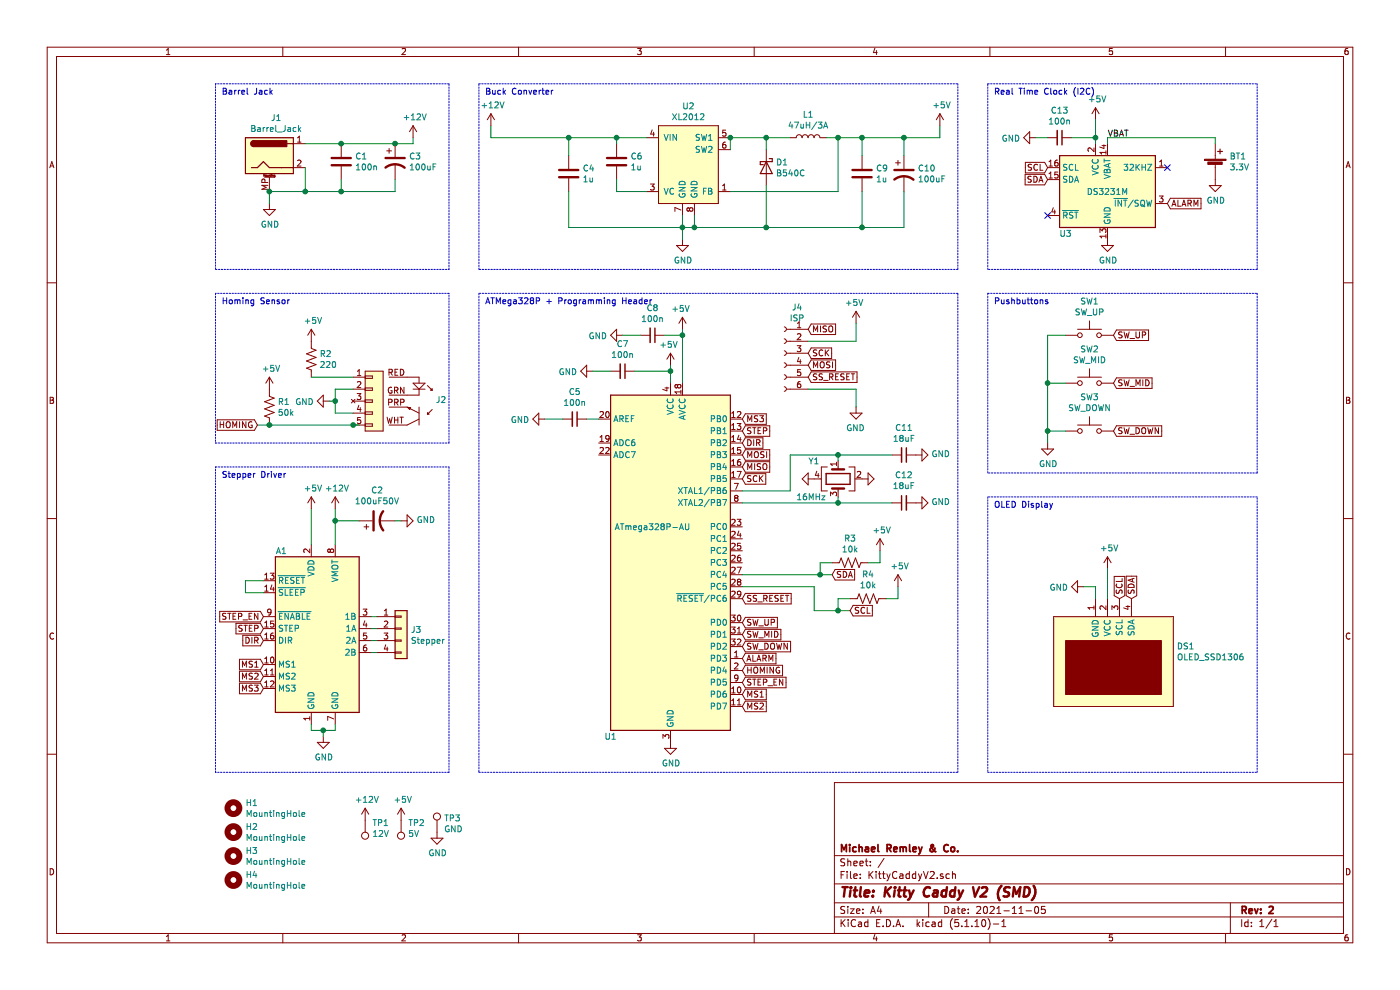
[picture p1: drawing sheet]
EESchema Schematic File Version 4
EELAYER 30 0
EELAYER END
$Descr A4 11693 8268
encoding utf-8
Sheet 1 1
Title "Kitty Caddy V2 (SMD)"
Date "2021-11-05"
Rev "2"
Comp "Michael Remley & Co."
Comment1 ""
Comment2 ""
Comment3 ""
Comment4 ""
$EndDescr
$Comp
L MCU_Microchip_ATmega:ATmega328P-AU U1
U 1 1
P 5600 4700
F 0 "U1" H 5100 3250 50  0000 C CNN
F 1 "ATmega328P-AU" H 5450 5000 50  0000 C CNN
F 2 "Package_QFP:TQFP-32_7x7mm_P0.8mm" H 5600 4700 50  0001 C CIN
F 3 "http://ww1.microchip.com/downloads/en/DeviceDoc/ATmega328_P%20AVR%20MCU%20with%20picoPower%20Technology%20Data%20Sheet%2040001984A.pdf" H 5600 4700 50  0001 C CNN
F 4 "C14877" H 5600 4700 50  0001 C CNN "Vendor"
	1    5600 4700
	1    0    0    -1  
$EndComp
$Comp
L Timer_RTC:DS3231M U3
U 1 1
P 9250 1600
F 0 "U3" H 8900 1250 50  0000 C CNN
F 1 "DS3231M" H 9250 1600 50  0000 C CNN
F 2 "Package_SO:SOIC-16W_7.5x10.3mm_P1.27mm" H 9250 1000 50  0001 C CNN
F 3 "http://datasheets.maximintegrated.com/en/ds/DS3231.pdf" H 9520 1650 50  0001 C CNN
F 4 "C37663" H 9250 1600 50  0001 C CNN "Vendor"
	1    9250 1600
	1    0    0    -1  
$EndComp
$Comp
L KittyCaddyLib:XL2012 U2
U 1 1
P 5750 1400
F 0 "U2" H 5750 1915 50  0000 C CNN
F 1 "XL2012" H 5750 1824 50  0000 C CNN
F 2 "Package_SO:SOIC-8_3.9x4.9mm_P1.27mm" H 5800 1400 50  0001 C CNN
F 3 "" H 5800 1400 50  0001 C CNN
F 4 "C73338" H 5750 1400 50  0001 C CNN "Vendor"
	1    5750 1400
	1    0    0    -1  
$EndComp
$Comp
L Device:L L1
U 1 1
P 6750 1150
F 0 "L1" V 6940 1150 50  0000 C CNN
F 1 "47uH/3A" V 6849 1150 50  0000 C CNN
F 2 "@KittyCaddyLib:Inductor_Panasonic_12mm_x_11mm" H 6750 1150 50  0001 C CNN
F 3 "~" H 6750 1150 50  0001 C CNN
	1    6750 1150
	0    -1   -1   0   
$EndComp
$Comp
L Device:D_Schottky D1
U 1 1
P 6400 1400
F 0 "D1" V 6354 1480 50  0000 L CNN
F 1 "B540C" V 6445 1480 50  0000 L CNN
F 2 "Diode_SMD:D_2010_5025Metric_Castellated" H 6400 1400 50  0001 C CNN
F 3 "~" H 6400 1400 50  0001 C CNN
F 4 "C22452" V 6400 1400 50  0001 C CNN "Vendor"
	1    6400 1400
	0    1    1    0   
$EndComp
$Comp
L Device:CP1 C10
U 1 1
P 7550 1450
F 0 "C10" H 7665 1496 50  0000 L CNN
F 1 "100uF" H 7665 1405 50  0000 L CNN
F 2 "Capacitor_THT:CP_Radial_D8.0mm_P3.50mm" H 7550 1450 50  0001 C CNN
F 3 "~" H 7550 1450 50  0001 C CNN
	1    7550 1450
	1    0    0    -1  
$EndComp
$Comp
L Device:C C4
U 1 1
P 4750 1450
F 0 "C4" H 4865 1496 50  0000 L CNN
F 1 "1u" H 4865 1405 50  0000 L CNN
F 2 "Capacitor_SMD:C_0805_2012Metric" H 4788 1300 50  0001 C CNN
F 3 "~" H 4750 1450 50  0001 C CNN
F 4 "C28323" H 4750 1450 50  0001 C CNN "Vendor"
	1    4750 1450
	1    0    0    -1  
$EndComp
$Comp
L Device:C C6
U 1 1
P 5150 1350
F 0 "C6" H 5265 1396 50  0000 L CNN
F 1 "1u" H 5265 1305 50  0000 L CNN
F 2 "Capacitor_SMD:C_0805_2012Metric" H 5188 1200 50  0001 C CNN
F 3 "~" H 5150 1350 50  0001 C CNN
F 4 "C28323" H 5150 1350 50  0001 C CNN "Vendor"
	1    5150 1350
	1    0    0    -1  
$EndComp
$Comp
L Device:C C9
U 1 1
P 7200 1450
F 0 "C9" H 7315 1496 50  0000 L CNN
F 1 "1u" H 7315 1405 50  0000 L CNN
F 2 "Capacitor_SMD:C_0805_2012Metric" H 7238 1300 50  0001 C CNN
F 3 "~" H 7200 1450 50  0001 C CNN
F 4 "C28323" H 7200 1450 50  0001 C CNN "Vendor"
	1    7200 1450
	1    0    0    -1  
$EndComp
$Comp
L Device:C_Small C12
U 1 1
P 7550 4200
F 0 "C12" V 7779 4200 50  0000 C CNN
F 1 "18uF" V 7688 4200 50  0000 C CNN
F 2 "Capacitor_SMD:C_0805_2012Metric" H 7550 4200 50  0001 C CNN
F 3 "~" H 7550 4200 50  0001 C CNN
F 4 "C1797" V 7550 4200 50  0001 C CNN "Vendor"
	1    7550 4200
	0    -1   -1   0   
$EndComp
$Comp
L Device:C_Small C11
U 1 1
P 7550 3800
F 0 "C11" V 7321 3800 50  0000 C CNN
F 1 "18uF" V 7412 3800 50  0000 C CNN
F 2 "Capacitor_SMD:C_0805_2012Metric" H 7550 3800 50  0001 C CNN
F 3 "~" H 7550 3800 50  0001 C CNN
F 4 "C1797" V 7550 3800 50  0001 C CNN "Vendor"
	1    7550 3800
	0    1    1    0   
$EndComp
$Comp
L Device:C_Small C13
U 1 1
P 8850 1150
F 0 "C13" V 8621 1150 50  0000 C CNN
F 1 "100n" V 8712 1150 50  0000 C CNN
F 2 "Capacitor_SMD:C_0805_2012Metric" H 8850 1150 50  0001 C CNN
F 3 "~" H 8850 1150 50  0001 C CNN
F 4 "C49678" V 8850 1150 50  0001 C CNN "Vendor"
	1    8850 1150
	0    1    1    0   
$EndComp
$Comp
L KittyCaddyLib:OPB740_Reflective_Object_Sensor J2
U 1 1
P 3200 3350
F 0 "J2" H 3638 3362 50  0000 L CNN
F 1 "OPB740_Reflective_Object_Sensor" H 3150 3050 50  0001 C CNN
F 2 "Connector_Molex:Molex_KK-254_AE-6410-05A_1x05_P2.54mm_Vertical" H 4200 3500 50  0001 C CNN
F 3 "" H 4200 3500 50  0001 C CNN
	1    3200 3350
	1    0    0    -1  
$EndComp
$Comp
L KittyCaddyLib:OLED_SSD1306 DS1
U 1 1
P 9300 5500
F 0 "DS1" H 9828 5604 50  0000 L CNN
F 1 "OLED_SSD1306" H 9828 5513 50  0000 L CNN
F 2 "@KittyCaddyLib:SSD1306" H 9300 5050 50  0001 C CNN
F 3 "~" H 11200 6000 50  0001 C CNN
	1    9300 5500
	1    0    0    -1  
$EndComp
$Comp
L Device:R_US R1
U 1 1
P 2250 3400
F 0 "R1" H 2318 3446 50  0000 L CNN
F 1 "50k" H 2318 3355 50  0000 L CNN
F 2 "Resistor_SMD:R_0805_2012Metric" V 2290 3390 50  0001 C CNN
F 3 "~" H 2250 3400 50  0001 C CNN
F 4 "C17713" H 2250 3400 50  0001 C CNN "Vendor"
	1    2250 3400
	1    0    0    -1  
$EndComp
$Comp
L Device:R_US R2
U 1 1
P 2600 3000
F 0 "R2" H 2668 3046 50  0000 L CNN
F 1 "220" H 2668 2955 50  0000 L CNN
F 2 "Resistor_SMD:R_0805_2012Metric" V 2640 2990 50  0001 C CNN
F 3 "~" H 2600 3000 50  0001 C CNN
F 4 "C17557" H 2600 3000 50  0001 C CNN "Vendor"
	1    2600 3000
	1    0    0    -1  
$EndComp
$Comp
L Device:Battery_Cell BT1
U 1 1
P 10150 1400
F 0 "BT1" H 10268 1496 50  0000 L CNN
F 1 "3.3V" H 10268 1405 50  0000 L CNN
F 2 "@KittyCaddyLib:Keystone_2997_LR44_Holder_THT" V 10150 1460 50  0001 C CNN
F 3 "~" V 10150 1460 50  0001 C CNN
	1    10150 1400
	1    0    0    -1  
$EndComp
$Comp
L Device:CP1 C2
U 1 1
P 3150 4350
F 0 "C2" V 3402 4350 50  0000 C CNN
F 1 "100uF50V" V 3311 4350 50  0000 C CNN
F 2 "Capacitor_THT:CP_Radial_D8.0mm_P3.50mm" H 3150 4350 50  0001 C CNN
F 3 "~" H 3150 4350 50  0001 C CNN
	1    3150 4350
	0    -1   -1   0   
$EndComp
$Comp
L Driver_Motor:Pololu_Breakout_A4988 A1
U 1 1
P 2600 5250
F 0 "A1" H 2350 5900 50  0000 C CNN
F 1 " " H 2050 6050 50  0000 C CNN
F 2 "@KittyCaddyLib:Pololu_Breakout-16_15.2x20.3mm" H 2875 4500 50  0001 L CNN
F 3 "https://www.pololu.com/product/2980/pictures" H 2700 4950 50  0001 C CNN
	1    2600 5250
	1    0    0    -1  
$EndComp
$Comp
L Connector:Barrel_Jack_MountingPin J1
U 1 1
P 2250 1300
F 0 "J1" H 2307 1617 50  0000 C CNN
F 1 "Barrel_Jack" H 2307 1526 50  0000 C CNN
F 2 "@KittyCaddyLib:BarrelJack_CUI_PJ-102AH_Horizontal" H 2300 1260 50  0001 C CNN
F 3 "~" H 2300 1260 50  0001 C CNN
	1    2250 1300
	1    0    0    -1  
$EndComp
$Comp
L Device:CP1 C3
U 1 1
P 3300 1350
F 0 "C3" H 3415 1396 50  0000 L CNN
F 1 "100uF" H 3415 1305 50  0000 L CNN
F 2 "Capacitor_THT:CP_Radial_D8.0mm_P3.50mm" H 3300 1350 50  0001 C CNN
F 3 "~" H 3300 1350 50  0001 C CNN
	1    3300 1350
	1    0    0    -1  
$EndComp
$Comp
L Device:C C1
U 1 1
P 2850 1350
F 0 "C1" H 2965 1396 50  0000 L CNN
F 1 "100n" H 2965 1305 50  0000 L CNN
F 2 "Capacitor_SMD:C_0805_2012Metric" H 2888 1200 50  0001 C CNN
F 3 "~" H 2850 1350 50  0001 C CNN
F 4 "C49678" H 2850 1350 50  0001 C CNN "Vendor"
	1    2850 1350
	1    0    0    -1  
$EndComp
$Comp
L Device:C_Small C7
U 1 1
P 5200 3100
F 0 "C7" V 4971 3100 50  0000 C CNN
F 1 "100n" V 5062 3100 50  0000 C CNN
F 2 "Capacitor_SMD:C_0805_2012Metric" H 5200 3100 50  0001 C CNN
F 3 "~" H 5200 3100 50  0001 C CNN
F 4 "C49678" V 5200 3100 50  0001 C CNN "Vendor"
	1    5200 3100
	0    1    1    0   
$EndComp
$Comp
L Device:C_Small C8
U 1 1
P 5450 2800
F 0 "C8" V 5221 2800 50  0000 C CNN
F 1 "100n" V 5312 2800 50  0000 C CNN
F 2 "Capacitor_SMD:C_0805_2012Metric" H 5450 2800 50  0001 C CNN
F 3 "~" H 5450 2800 50  0001 C CNN
F 4 "C49678" V 5450 2800 50  0001 C CNN "Vendor"
	1    5450 2800
	0    1    1    0   
$EndComp
$Comp
L Connector:Conn_01x06_Female J4
U 1 1
P 6550 2950
F 0 "J4" H 6442 3335 50  0000 C CNN
F 1 "ISP" H 6442 3244 50  0000 C CNN
F 2 "Connector_PinHeader_2.54mm:PinHeader_2x03_P2.54mm_Vertical" H 6550 2950 50  0001 C CNN
F 3 "~" H 6550 2950 50  0001 C CNN
	1    6550 2950
	-1   0    0    -1  
$EndComp
Wire Wire Line
	5150 1500 5150 1600
Wire Wire Line
	5150 1600 5400 1600
Wire Wire Line
	5400 1150 5150 1150
Wire Wire Line
	4750 1300 4750 1150
Connection ~ 4750 1150
Wire Wire Line
	5150 1200 5150 1150
Connection ~ 5150 1150
Wire Wire Line
	5150 1150 4750 1150
Wire Wire Line
	6100 1600 7000 1600
Wire Wire Line
	6100 1250 6100 1150
Wire Wire Line
	6600 1150 6400 1150
Connection ~ 6100 1150
Wire Wire Line
	6900 1150 7000 1150
Wire Wire Line
	7550 1150 7550 1300
Wire Wire Line
	7200 1300 7200 1150
Connection ~ 7200 1150
Wire Wire Line
	7000 1150 7000 1600
Connection ~ 7000 1150
Wire Wire Line
	7000 1150 7200 1150
Wire Wire Line
	6400 1250 6400 1150
Connection ~ 6400 1150
Wire Wire Line
	6400 1150 6100 1150
Wire Wire Line
	5700 1800 5700 1900
Wire Wire Line
	5700 1900 4750 1900
Wire Wire Line
	4750 1600 4750 1900
Wire Wire Line
	5700 1900 5800 1900
Wire Wire Line
	7550 1900 7550 1600
Connection ~ 5700 1900
Wire Wire Line
	7200 1600 7200 1900
Connection ~ 7200 1900
Wire Wire Line
	7200 1900 7550 1900
Wire Wire Line
	5800 1800 5800 1900
Connection ~ 5800 1900
Wire Wire Line
	5800 1900 6400 1900
$Comp
L power:GND #PWR016
U 1 1
P 5700 2000
F 0 "#PWR016" H 5700 1750 50  0001 C CNN
F 1 "GND" H 5705 1827 50  0000 C CNN
F 2 "" H 5700 2000 50  0001 C CNN
F 3 "" H 5700 2000 50  0001 C CNN
	1    5700 2000
	1    0    0    -1  
$EndComp
Wire Wire Line
	5700 2000 5700 1900
$Comp
L power:+5V #PWR026
U 1 1
P 7850 1050
F 0 "#PWR026" H 7850 900 50  0001 C CNN
F 1 "+5V" H 7865 1223 50  0000 C CNN
F 2 "" H 7850 1050 50  0001 C CNN
F 3 "" H 7850 1050 50  0001 C CNN
	1    7850 1050
	1    0    0    -1  
$EndComp
Wire Wire Line
	7550 1150 7850 1150
Wire Wire Line
	7850 1150 7850 1050
Connection ~ 7550 1150
$Comp
L power:+12V #PWR010
U 1 1
P 4100 1050
F 0 "#PWR010" H 4100 900 50  0001 C CNN
F 1 "+12V" H 4115 1223 50  0000 C CNN
F 2 "" H 4100 1050 50  0001 C CNN
F 3 "" H 4100 1050 50  0001 C CNN
	1    4100 1050
	1    0    0    -1  
$EndComp
Wire Wire Line
	4100 1150 4100 1050
$Comp
L power:GND #PWR01
U 1 1
P 2250 1700
F 0 "#PWR01" H 2250 1450 50  0001 C CNN
F 1 "GND" H 2255 1527 50  0000 C CNN
F 2 "" H 2250 1700 50  0001 C CNN
F 3 "" H 2250 1700 50  0001 C CNN
	1    2250 1700
	1    0    0    -1  
$EndComp
Wire Wire Line
	2550 1400 2550 1600
Wire Wire Line
	2550 1600 2250 1600
Connection ~ 2250 1600
Wire Wire Line
	2250 1600 2250 1700
Connection ~ 2550 1600
Wire Wire Line
	2550 1200 2850 1200
Connection ~ 2850 1200
$Comp
L power:+12V #PWR09
U 1 1
P 3450 1150
F 0 "#PWR09" H 3450 1000 50  0001 C CNN
F 1 "+12V" H 3465 1323 50  0000 C CNN
F 2 "" H 3450 1150 50  0001 C CNN
F 3 "" H 3450 1150 50  0001 C CNN
	1    3450 1150
	1    0    0    -1  
$EndComp
Wire Wire Line
	3300 1200 3450 1200
Wire Wire Line
	3450 1200 3450 1150
Connection ~ 3300 1200
Wire Wire Line
	3300 1500 3300 1600
Wire Wire Line
	2550 1600 2850 1600
Wire Wire Line
	2850 1500 2850 1600
Connection ~ 2850 1600
Wire Wire Line
	2850 1600 3300 1600
Wire Wire Line
	6400 1550 6400 1900
Connection ~ 6400 1900
Wire Wire Line
	6400 1900 7200 1900
Wire Wire Line
	7000 3850 7000 3800
Wire Wire Line
	7000 3800 7450 3800
Wire Wire Line
	7000 4200 7000 4150
Connection ~ 7000 4200
Wire Wire Line
	7000 4200 7450 4200
$Comp
L power:GND #PWR025
U 1 1
P 7650 4200
F 0 "#PWR025" H 7650 3950 50  0001 C CNN
F 1 "GND" V 7655 4072 50  0000 R CNN
F 2 "" H 7650 4200 50  0001 C CNN
F 3 "" H 7650 4200 50  0001 C CNN
	1    7650 4200
	0    -1   -1   0   
$EndComp
$Comp
L power:GND #PWR024
U 1 1
P 7650 3800
F 0 "#PWR024" H 7650 3550 50  0001 C CNN
F 1 "GND" V 7655 3672 50  0000 R CNN
F 2 "" H 7650 3800 50  0001 C CNN
F 3 "" H 7650 3800 50  0001 C CNN
	1    7650 3800
	0    -1   -1   0   
$EndComp
Wire Wire Line
	2600 3150 2950 3150
Wire Wire Line
	2950 3250 2800 3250
Wire Wire Line
	2800 3450 2950 3450
$Comp
L power:GND #PWR06
U 1 1
P 2750 3350
F 0 "#PWR06" H 2750 3100 50  0001 C CNN
F 1 "GND" V 2755 3222 50  0000 R CNN
F 2 "" H 2750 3350 50  0001 C CNN
F 3 "" H 2750 3350 50  0001 C CNN
	1    2750 3350
	0    1    1    0   
$EndComp
$Comp
L power:+5V #PWR02
U 1 1
P 2250 3250
F 0 "#PWR02" H 2250 3100 50  0001 C CNN
F 1 "+5V" H 2265 3423 50  0000 C CNN
F 2 "" H 2250 3250 50  0001 C CNN
F 3 "" H 2250 3250 50  0001 C CNN
	1    2250 3250
	1    0    0    -1  
$EndComp
$Comp
L power:+5V #PWR03
U 1 1
P 2600 2850
F 0 "#PWR03" H 2600 2700 50  0001 C CNN
F 1 "+5V" H 2615 3023 50  0000 C CNN
F 2 "" H 2600 2850 50  0001 C CNN
F 3 "" H 2600 2850 50  0001 C CNN
	1    2600 2850
	1    0    0    -1  
$EndComp
$Comp
L power:GND #PWR012
U 1 1
P 4950 3100
F 0 "#PWR012" H 4950 2850 50  0001 C CNN
F 1 "GND" V 4955 2972 50  0000 R CNN
F 2 "" H 4950 3100 50  0001 C CNN
F 3 "" H 4950 3100 50  0001 C CNN
	1    4950 3100
	0    1    1    0   
$EndComp
Wire Wire Line
	4950 3100 5100 3100
Wire Wire Line
	5300 3100 5600 3100
Wire Wire Line
	5700 2800 5550 2800
$Comp
L power:GND #PWR013
U 1 1
P 5200 2800
F 0 "#PWR013" H 5200 2550 50  0001 C CNN
F 1 "GND" V 5205 2672 50  0000 R CNN
F 2 "" H 5200 2800 50  0001 C CNN
F 3 "" H 5200 2800 50  0001 C CNN
	1    5200 2800
	0    1    1    0   
$EndComp
Wire Wire Line
	5200 2800 5350 2800
$Comp
L power:GND #PWR033
U 1 1
P 10150 1500
F 0 "#PWR033" H 10150 1250 50  0001 C CNN
F 1 "GND" H 10155 1327 50  0000 C CNN
F 2 "" H 10150 1500 50  0001 C CNN
F 3 "" H 10150 1500 50  0001 C CNN
	1    10150 1500
	1    0    0    -1  
$EndComp
Wire Wire Line
	9250 1200 9250 1150
Wire Wire Line
	9250 1150 10150 1150
Wire Wire Line
	10150 1150 10150 1200
Wire Wire Line
	9150 1200 9150 1150
Wire Wire Line
	9150 1150 8950 1150
$Comp
L power:GND #PWR027
U 1 1
P 8650 1150
F 0 "#PWR027" H 8650 900 50  0001 C CNN
F 1 "GND" V 8655 1022 50  0000 R CNN
F 2 "" H 8650 1150 50  0001 C CNN
F 3 "" H 8650 1150 50  0001 C CNN
	1    8650 1150
	0    1    1    0   
$EndComp
Wire Wire Line
	8650 1150 8750 1150
$Comp
L power:GND #PWR031
U 1 1
P 9250 2000
F 0 "#PWR031" H 9250 1750 50  0001 C CNN
F 1 "GND" H 9255 1827 50  0000 C CNN
F 2 "" H 9250 2000 50  0001 C CNN
F 3 "" H 9250 2000 50  0001 C CNN
	1    9250 2000
	1    0    0    -1  
$EndComp
$Comp
L power:+5V #PWR030
U 1 1
P 9150 1000
F 0 "#PWR030" H 9150 850 50  0001 C CNN
F 1 "+5V" H 9165 1173 50  0000 C CNN
F 2 "" H 9150 1000 50  0001 C CNN
F 3 "" H 9150 1000 50  0001 C CNN
	1    9150 1000
	1    0    0    -1  
$EndComp
Wire Wire Line
	9150 1150 9150 1000
Connection ~ 9150 1150
NoConn ~ 8750 1800
Text GLabel 9750 1700 2    50   Input ~ 0
ALARM
NoConn ~ 9750 1400
Text GLabel 8750 1500 0    50   Input ~ 0
SDA
Text GLabel 8750 1400 0    50   Input ~ 0
SCL
Text GLabel 9350 5000 1    50   Input ~ 0
SCL
Text GLabel 9450 5000 1    50   Input ~ 0
SDA
$Comp
L power:+5V #PWR032
U 1 1
P 9250 4750
F 0 "#PWR032" H 9250 4600 50  0001 C CNN
F 1 "+5V" H 9265 4923 50  0000 C CNN
F 2 "" H 9250 4750 50  0001 C CNN
F 3 "" H 9250 4750 50  0001 C CNN
	1    9250 4750
	1    0    0    -1  
$EndComp
Wire Wire Line
	9250 4750 9250 5000
$Comp
L power:GND #PWR029
U 1 1
P 9050 4900
F 0 "#PWR029" H 9050 4650 50  0001 C CNN
F 1 "GND" V 9055 4772 50  0000 R CNN
F 2 "" H 9050 4900 50  0001 C CNN
F 3 "" H 9050 4900 50  0001 C CNN
	1    9050 4900
	0    1    1    0   
$EndComp
Wire Wire Line
	9050 4900 9150 4900
Wire Wire Line
	9150 4900 9150 5000
$Comp
L power:GND #PWR015
U 1 1
P 5600 6200
F 0 "#PWR015" H 5600 5950 50  0001 C CNN
F 1 "GND" H 5605 6027 50  0000 C CNN
F 2 "" H 5600 6200 50  0001 C CNN
F 3 "" H 5600 6200 50  0001 C CNN
	1    5600 6200
	1    0    0    -1  
$EndComp
Text GLabel 7100 5100 2    50   Input ~ 0
SCL
Text GLabel 6950 4800 2    50   Input ~ 0
SDA
$Comp
L Device:R_US R3
U 1 1
P 7100 4700
F 0 "R3" V 6895 4700 50  0000 C CNN
F 1 "10k" V 6986 4700 50  0000 C CNN
F 2 "Resistor_SMD:R_0805_2012Metric" V 7140 4690 50  0001 C CNN
F 3 "~" H 7100 4700 50  0001 C CNN
F 4 "C17414" V 7100 4700 50  0001 C CNN "Vendor"
	1    7100 4700
	0    1    1    0   
$EndComp
$Comp
L Device:R_US R4
U 1 1
P 7250 5000
F 0 "R4" V 7045 5000 50  0000 C CNN
F 1 "10k" V 7136 5000 50  0000 C CNN
F 2 "Resistor_SMD:R_0805_2012Metric" V 7290 4990 50  0001 C CNN
F 3 "~" H 7250 5000 50  0001 C CNN
F 4 "C17414" V 7250 5000 50  0001 C CNN "Vendor"
	1    7250 5000
	0    1    1    0   
$EndComp
Wire Wire Line
	6200 4100 6600 4100
Wire Wire Line
	6600 4100 6600 3800
Connection ~ 7000 3800
Wire Wire Line
	6950 4800 6850 4800
Wire Wire Line
	6800 4900 6800 5100
Wire Wire Line
	6800 5100 7000 5100
Wire Wire Line
	7100 5000 7000 5000
Wire Wire Line
	7000 5000 7000 5100
Connection ~ 7000 5100
Wire Wire Line
	7000 5100 7100 5100
Wire Wire Line
	6950 4700 6850 4700
Wire Wire Line
	6850 4700 6850 4800
Connection ~ 6850 4800
Wire Wire Line
	6850 4800 6200 4800
$Comp
L power:+5V #PWR022
U 1 1
P 7350 4600
F 0 "#PWR022" H 7350 4450 50  0001 C CNN
F 1 "+5V" H 7365 4773 50  0000 C CNN
F 2 "" H 7350 4600 50  0001 C CNN
F 3 "" H 7350 4600 50  0001 C CNN
	1    7350 4600
	1    0    0    -1  
$EndComp
Wire Wire Line
	7250 4700 7350 4700
Wire Wire Line
	7350 4700 7350 4600
$Comp
L power:+5V #PWR023
U 1 1
P 7500 4900
F 0 "#PWR023" H 7500 4750 50  0001 C CNN
F 1 "+5V" H 7515 5073 50  0000 C CNN
F 2 "" H 7500 4900 50  0001 C CNN
F 3 "" H 7500 4900 50  0001 C CNN
	1    7500 4900
	1    0    0    -1  
$EndComp
Wire Wire Line
	7400 5000 7500 5000
Wire Wire Line
	7500 5000 7500 4900
$Comp
L power:+12V #PWR07
U 1 1
P 2800 4250
F 0 "#PWR07" H 2800 4100 50  0001 C CNN
F 1 "+12V" H 2815 4423 50  0000 C CNN
F 2 "" H 2800 4250 50  0001 C CNN
F 3 "" H 2800 4250 50  0001 C CNN
	1    2800 4250
	1    0    0    -1  
$EndComp
Wire Wire Line
	2800 4550 2800 4350
Wire Wire Line
	2800 4350 3000 4350
Connection ~ 2800 4350
Wire Wire Line
	2800 4350 2800 4250
$Comp
L power:GND #PWR08
U 1 1
P 3350 4350
F 0 "#PWR08" H 3350 4100 50  0001 C CNN
F 1 "GND" V 3355 4222 50  0000 R CNN
F 2 "" H 3350 4350 50  0001 C CNN
F 3 "" H 3350 4350 50  0001 C CNN
	1    3350 4350
	0    -1   -1   0   
$EndComp
Wire Wire Line
	3300 4350 3350 4350
$Comp
L power:+5V #PWR04
U 1 1
P 2600 4250
F 0 "#PWR04" H 2600 4100 50  0001 C CNN
F 1 "+5V" H 2615 4423 50  0000 C CNN
F 2 "" H 2600 4250 50  0001 C CNN
F 3 "" H 2600 4250 50  0001 C CNN
	1    2600 4250
	1    0    0    -1  
$EndComp
Wire Wire Line
	2600 4550 2600 4250
$Comp
L Connector_Generic:Conn_01x04 J3
U 1 1
P 3350 5250
F 0 "J3" H 3430 5242 50  0000 L CNN
F 1 "Stepper" H 3430 5151 50  0000 L CNN
F 2 "Connector_Molex:Molex_KK-254_AE-6410-04A_1x04_P2.54mm_Vertical" H 3350 5250 50  0001 C CNN
F 3 "~" H 3350 5250 50  0001 C CNN
	1    3350 5250
	1    0    0    -1  
$EndComp
Wire Wire Line
	3100 5150 3150 5150
Wire Wire Line
	3100 5250 3150 5250
Wire Wire Line
	3100 5350 3150 5350
Wire Wire Line
	3100 5450 3150 5450
$Comp
L power:GND #PWR05
U 1 1
P 2700 6150
F 0 "#PWR05" H 2700 5900 50  0001 C CNN
F 1 "GND" H 2705 5977 50  0000 C CNN
F 2 "" H 2700 6150 50  0001 C CNN
F 3 "" H 2700 6150 50  0001 C CNN
	1    2700 6150
	1    0    0    -1  
$EndComp
Wire Wire Line
	2600 6050 2600 6100
Wire Wire Line
	2600 6100 2700 6100
Wire Wire Line
	2700 6100 2700 6150
Wire Wire Line
	2800 6050 2800 6100
Wire Wire Line
	2800 6100 2700 6100
Connection ~ 2700 6100
$Comp
L Switch:SW_Push SW1
U 1 1
P 9100 2800
F 0 "SW1" H 9100 3085 50  0000 C CNN
F 1 "SW_UP" H 9100 2994 50  0000 C CNN
F 2 "Button_Switch_THT:SW_PUSH_6mm_H9.5mm" H 9100 3000 50  0001 C CNN
F 3 "~" H 9100 3000 50  0001 C CNN
	1    9100 2800
	1    0    0    -1  
$EndComp
$Comp
L Switch:SW_Push SW2
U 1 1
P 9100 3200
F 0 "SW2" H 9100 3485 50  0000 C CNN
F 1 "SW_MID" H 9100 3394 50  0000 C CNN
F 2 "Button_Switch_THT:SW_PUSH_6mm_H9.5mm" H 9100 3400 50  0001 C CNN
F 3 "~" H 9100 3400 50  0001 C CNN
	1    9100 3200
	1    0    0    -1  
$EndComp
$Comp
L Switch:SW_Push SW3
U 1 1
P 9100 3600
F 0 "SW3" H 9100 3885 50  0000 C CNN
F 1 "SW_DOWN" H 9100 3794 50  0000 C CNN
F 2 "Button_Switch_THT:SW_PUSH_6mm_H9.5mm" H 9100 3800 50  0001 C CNN
F 3 "~" H 9100 3800 50  0001 C CNN
	1    9100 3600
	1    0    0    -1  
$EndComp
Wire Wire Line
	8900 2800 8750 2800
Wire Wire Line
	8750 2800 8750 3200
Wire Wire Line
	8900 3600 8750 3600
Connection ~ 8750 3600
Wire Wire Line
	8750 3600 8750 3700
Wire Wire Line
	8900 3200 8750 3200
$Comp
L power:GND #PWR028
U 1 1
P 8750 3700
F 0 "#PWR028" H 8750 3450 50  0001 C CNN
F 1 "GND" H 8755 3527 50  0000 C CNN
F 2 "" H 8750 3700 50  0001 C CNN
F 3 "" H 8750 3700 50  0001 C CNN
	1    8750 3700
	1    0    0    -1  
$EndComp
Text GLabel 9300 3600 2    50   Input ~ 0
SW_DOWN
Text GLabel 9300 3200 2    50   Input ~ 0
SW_MID
Text GLabel 9300 2800 2    50   Input ~ 0
SW_UP
Wire Wire Line
	8750 3200 8750 3600
Connection ~ 8750 3200
Text GLabel 2150 3550 0    50   Input ~ 0
HOMING
Wire Wire Line
	2250 3550 2150 3550
Text GLabel 6200 5600 2    50   Input ~ 0
HOMING
Text GLabel 6200 5500 2    50   Input ~ 0
ALARM
Text GLabel 6200 5200 2    50   Input ~ 0
SW_UP
Text GLabel 6200 5300 2    50   Input ~ 0
SW_MID
Text GLabel 6200 5400 2    50   Input ~ 0
SW_DOWN
Text GLabel 2200 5250 0    50   Input ~ 0
STEP
Text GLabel 2200 5350 0    50   Input ~ 0
DIR
Text GLabel 6200 5800 2    50   Input ~ 0
MS1
Text GLabel 6200 5700 2    50   Input ~ 0
STEP_EN
Text GLabel 2200 5550 0    50   Input ~ 0
MS1
Text GLabel 2200 5650 0    50   Input ~ 0
MS2
Text GLabel 2200 5750 0    50   Input ~ 0
MS3
Text GLabel 2200 5150 0    50   Input ~ 0
STEP_EN
Text GLabel 6200 3700 2    50   Input ~ 0
DIR
Text GLabel 6200 3600 2    50   Input ~ 0
STEP
Text GLabel 6200 3500 2    50   Input ~ 0
MS3
Text GLabel 6200 5900 2    50   Input ~ 0
MS2
Wire Wire Line
	2200 4950 2050 4950
Wire Wire Line
	2050 4950 2050 4850
Wire Wire Line
	2050 4850 2200 4850
Text GLabel 6200 4000 2    50   Input ~ 0
SCK
Text GLabel 6200 3900 2    50   Input ~ 0
MISO
Text GLabel 6200 3800 2    50   Input ~ 0
MOSI
Text GLabel 6200 5000 2    50   Input ~ 0
SS_RESET
Text GLabel 6750 2750 2    50   Input ~ 0
MISO
Text GLabel 6750 2950 2    50   Input ~ 0
SCK
$Comp
L power:+5V #PWR019
U 1 1
P 7150 2700
F 0 "#PWR019" H 7150 2550 50  0001 C CNN
F 1 "+5V" H 7165 2873 50  0000 C CNN
F 2 "" H 7150 2700 50  0001 C CNN
F 3 "" H 7150 2700 50  0001 C CNN
	1    7150 2700
	-1   0    0    -1  
$EndComp
Wire Wire Line
	7150 2700 7150 2850
Wire Wire Line
	7150 2850 6750 2850
Text GLabel 6750 3050 2    50   Input ~ 0
MOSI
Text GLabel 6750 3150 2    50   Input ~ 0
SS_RESET
Wire Wire Line
	6750 3250 7150 3250
Wire Wire Line
	7150 3250 7150 3400
$Comp
L power:GND #PWR020
U 1 1
P 7150 3400
F 0 "#PWR020" H 7150 3150 50  0001 C CNN
F 1 "GND" H 7155 3227 50  0000 C CNN
F 2 "" H 7150 3400 50  0001 C CNN
F 3 "" H 7150 3400 50  0001 C CNN
	1    7150 3400
	-1   0    0    -1  
$EndComp
Wire Notes Line
	8250 2450 10500 2450
Wire Notes Line
	10500 2450 10500 3950
Wire Notes Line
	10500 3950 8250 3950
Wire Notes Line
	8250 3950 8250 2450
Wire Notes Line
	10500 2250 8250 2250
Wire Notes Line
	8250 2250 8250 700 
Wire Notes Line
	8250 700  10500 700 
Wire Notes Line
	10500 700  10500 2250
Wire Notes Line
	8250 4150 8250 6450
Wire Notes Line
	8250 6450 10500 6450
Wire Notes Line
	10500 6450 10500 4150
Wire Notes Line
	10500 4150 8250 4150
Text Notes 8300 4250 0    50   ~ 0
OLED Display
Text Notes 8300 2550 0    50   ~ 0
Pushbuttons
Text Notes 8300 800  0    50   ~ 0
Real Time Clock (I2C)
Wire Notes Line
	1800 2450 1800 3700
Wire Notes Line
	1800 3700 3750 3700
Wire Notes Line
	3750 3700 3750 2450
Wire Notes Line
	3750 2450 1800 2450
Wire Notes Line
	1800 6450 1800 3900
Wire Notes Line
	1800 3900 3750 3900
Wire Notes Line
	3750 3900 3750 6450
Wire Notes Line
	3750 6450 1800 6450
Wire Wire Line
	6200 4900 6800 4900
Wire Notes Line
	4000 2450 4000 6450
Wire Notes Line
	4000 6450 8000 6450
Wire Notes Line
	8000 6450 8000 2450
Wire Notes Line
	8000 2450 4000 2450
Text Notes 4050 2550 0    50   ~ 0
ATMega328P + Programming Header
Wire Notes Line
	8000 2250 4000 2250
Wire Notes Line
	4000 2250 4000 700 
Wire Notes Line
	4000 700  8000 700 
Wire Notes Line
	8000 700  8000 2250
Wire Notes Line
	1800 700  1800 2250
Wire Notes Line
	1800 2250 3750 2250
Wire Notes Line
	3750 2250 3750 700 
Wire Notes Line
	3750 700  1800 700 
Text Notes 4050 800  0    50   ~ 0
Buck Converter
Text Notes 1850 800  0    50   ~ 0
Barrel Jack
Wire Wire Line
	2800 3250 2800 3350
Wire Wire Line
	2750 3350 2800 3350
Connection ~ 2800 3350
Wire Wire Line
	2800 3350 2800 3450
Wire Wire Line
	2250 3550 2950 3550
Connection ~ 2250 3550
Connection ~ 2950 3550
Wire Wire Line
	2950 3550 3000 3550
Text Notes 1850 2550 0    50   ~ 0
Homing Sensor
Text Notes 1850 4000 0    50   ~ 0
Stepper Driver
Text Label 9250 1150 0    50   ~ 0
VBAT
$Comp
L power:+5V #PWR014
U 1 1
P 5600 3050
F 0 "#PWR014" H 5600 2900 50  0001 C CNN
F 1 "+5V" H 5615 3223 50  0000 C CNN
F 2 "" H 5600 3050 50  0001 C CNN
F 3 "" H 5600 3050 50  0001 C CNN
	1    5600 3050
	-1   0    0    -1  
$EndComp
$Comp
L power:+5V #PWR017
U 1 1
P 5700 2750
F 0 "#PWR017" H 5700 2600 50  0001 C CNN
F 1 "+5V" H 5715 2923 50  0000 C CNN
F 2 "" H 5700 2750 50  0001 C CNN
F 3 "" H 5700 2750 50  0001 C CNN
	1    5700 2750
	-1   0    0    -1  
$EndComp
Wire Wire Line
	5600 3050 5600 3100
Wire Wire Line
	5600 3200 5600 3100
Connection ~ 5600 3100
Wire Wire Line
	5700 2750 5700 2800
Wire Wire Line
	5700 3200 5700 2800
Connection ~ 5700 2800
$Comp
L Device:C_Small C5
U 1 1
P 4800 3500
F 0 "C5" V 4571 3500 50  0000 C CNN
F 1 "100n" V 4662 3500 50  0000 C CNN
F 2 "Capacitor_SMD:C_0805_2012Metric" H 4800 3500 50  0001 C CNN
F 3 "~" H 4800 3500 50  0001 C CNN
F 4 "C49678" V 4800 3500 50  0001 C CNN "Vendor"
	1    4800 3500
	0    1    1    0   
$EndComp
$Comp
L power:GND #PWR011
U 1 1
P 4550 3500
F 0 "#PWR011" H 4550 3250 50  0001 C CNN
F 1 "GND" V 4555 3372 50  0000 R CNN
F 2 "" H 4550 3500 50  0001 C CNN
F 3 "" H 4550 3500 50  0001 C CNN
	1    4550 3500
	0    1    1    0   
$EndComp
Wire Wire Line
	4550 3500 4700 3500
Wire Wire Line
	4900 3500 5000 3500
$Comp
L Device:Crystal_GND24 Y1
U 1 1
P 7000 4000
F 0 "Y1" V 6850 3750 50  0000 L CNN
F 1 "16MHz" V 7150 3650 50  0000 L CNN
F 2 "Crystal:Crystal_SMD_3225-4Pin_3.2x2.5mm" H 7000 4000 50  0001 C CNN
F 3 "~" H 7000 4000 50  0001 C CNN
F 4 "C13738" V 7000 4000 50  0001 C CNN "Vendor"
	1    7000 4000
	0    1    1    0   
$EndComp
$Comp
L power:GND #PWR021
U 1 1
P 7200 4000
F 0 "#PWR021" H 7200 3750 50  0001 C CNN
F 1 "GND" V 7205 3872 50  0001 R CNN
F 2 "" H 7200 4000 50  0001 C CNN
F 3 "" H 7200 4000 50  0001 C CNN
	1    7200 4000
	0    -1   -1   0   
$EndComp
$Comp
L power:GND #PWR018
U 1 1
P 6800 4000
F 0 "#PWR018" H 6800 3750 50  0001 C CNN
F 1 "GND" V 6805 3872 50  0001 R CNN
F 2 "" H 6800 4000 50  0001 C CNN
F 3 "" H 6800 4000 50  0001 C CNN
	1    6800 4000
	0    1    1    0   
$EndComp
Wire Wire Line
	6600 3800 7000 3800
Wire Wire Line
	6200 4200 7000 4200
Wire Wire Line
	4100 1150 4750 1150
$Comp
L Mechanical:MountingHole H1
U 1 1
P 1950 6750
F 0 "H1" H 2050 6796 50  0000 L CNN
F 1 "MountingHole" H 2050 6705 50  0000 L CNN
F 2 "MountingHole:MountingHole_3mm_Pad" H 1950 6750 50  0001 C CNN
F 3 "~" H 1950 6750 50  0001 C CNN
	1    1950 6750
	1    0    0    -1  
$EndComp
$Comp
L Mechanical:MountingHole H2
U 1 1
P 1950 6950
F 0 "H2" H 2050 6996 50  0000 L CNN
F 1 "MountingHole" H 2050 6905 50  0000 L CNN
F 2 "MountingHole:MountingHole_3mm_Pad" H 1950 6950 50  0001 C CNN
F 3 "~" H 1950 6950 50  0001 C CNN
	1    1950 6950
	1    0    0    -1  
$EndComp
$Comp
L Mechanical:MountingHole H3
U 1 1
P 1950 7150
F 0 "H3" H 2050 7196 50  0000 L CNN
F 1 "MountingHole" H 2050 7105 50  0000 L CNN
F 2 "MountingHole:MountingHole_3mm_Pad" H 1950 7150 50  0001 C CNN
F 3 "~" H 1950 7150 50  0001 C CNN
	1    1950 7150
	1    0    0    -1  
$EndComp
$Comp
L Mechanical:MountingHole H4
U 1 1
P 1950 7350
F 0 "H4" H 2050 7396 50  0000 L CNN
F 1 "MountingHole" H 2050 7305 50  0000 L CNN
F 2 "MountingHole:MountingHole_3mm_Pad" H 1950 7350 50  0001 C CNN
F 3 "~" H 1950 7350 50  0001 C CNN
	1    1950 7350
	1    0    0    -1  
$EndComp
$Comp
L Connector:TestPoint TP2
U 1 1
P 3350 6850
F 0 "TP2" H 3292 6876 50  0000 R CNN
F 1 "5V" H 3292 6967 50  0000 R CNN
F 2 "TestPoint:TestPoint_Plated_Hole_D2.0mm" H 3550 6850 50  0001 C CNN
F 3 "~" H 3550 6850 50  0001 C CNN
	1    3350 6850
	-1   0    0    1   
$EndComp
$Comp
L Connector:TestPoint TP1
U 1 1
P 3050 6850
F 0 "TP1" H 2992 6876 50  0000 R CNN
F 1 "12V" H 2992 6967 50  0000 R CNN
F 2 "TestPoint:TestPoint_Plated_Hole_D2.0mm" H 3250 6850 50  0001 C CNN
F 3 "~" H 3250 6850 50  0001 C CNN
	1    3050 6850
	-1   0    0    1   
$EndComp
$Comp
L Connector:TestPoint TP3
U 1 1
P 3650 6950
F 0 "TP3" H 3708 7068 50  0000 L CNN
F 1 "GND" H 3708 6977 50  0000 L CNN
F 2 "TestPoint:TestPoint_Plated_Hole_D2.0mm" H 3850 6950 50  0001 C CNN
F 3 "~" H 3850 6950 50  0001 C CNN
	1    3650 6950
	1    0    0    -1  
$EndComp
$Comp
L power:GND #PWR034
U 1 1
P 3650 6950
F 0 "#PWR034" H 3650 6700 50  0001 C CNN
F 1 "GND" H 3655 6777 50  0000 C CNN
F 2 "" H 3650 6950 50  0001 C CNN
F 3 "" H 3650 6950 50  0001 C CNN
	1    3650 6950
	1    0    0    -1  
$EndComp
Wire Wire Line
	2850 1200 3300 1200
$Comp
L power:+12V #PWR0101
U 1 1
P 3050 6850
F 0 "#PWR0101" H 3050 6700 50  0001 C CNN
F 1 "+12V" H 3065 7023 50  0000 C CNN
F 2 "" H 3050 6850 50  0001 C CNN
F 3 "" H 3050 6850 50  0001 C CNN
	1    3050 6850
	1    0    0    -1  
$EndComp
$Comp
L power:+5V #PWR0102
U 1 1
P 3350 6850
F 0 "#PWR0102" H 3350 6700 50  0001 C CNN
F 1 "+5V" H 3365 7023 50  0000 C CNN
F 2 "" H 3350 6850 50  0001 C CNN
F 3 "" H 3350 6850 50  0001 C CNN
	1    3350 6850
	1    0    0    -1  
$EndComp
Wire Wire Line
	7200 1150 7550 1150
$EndSCHEMATC
